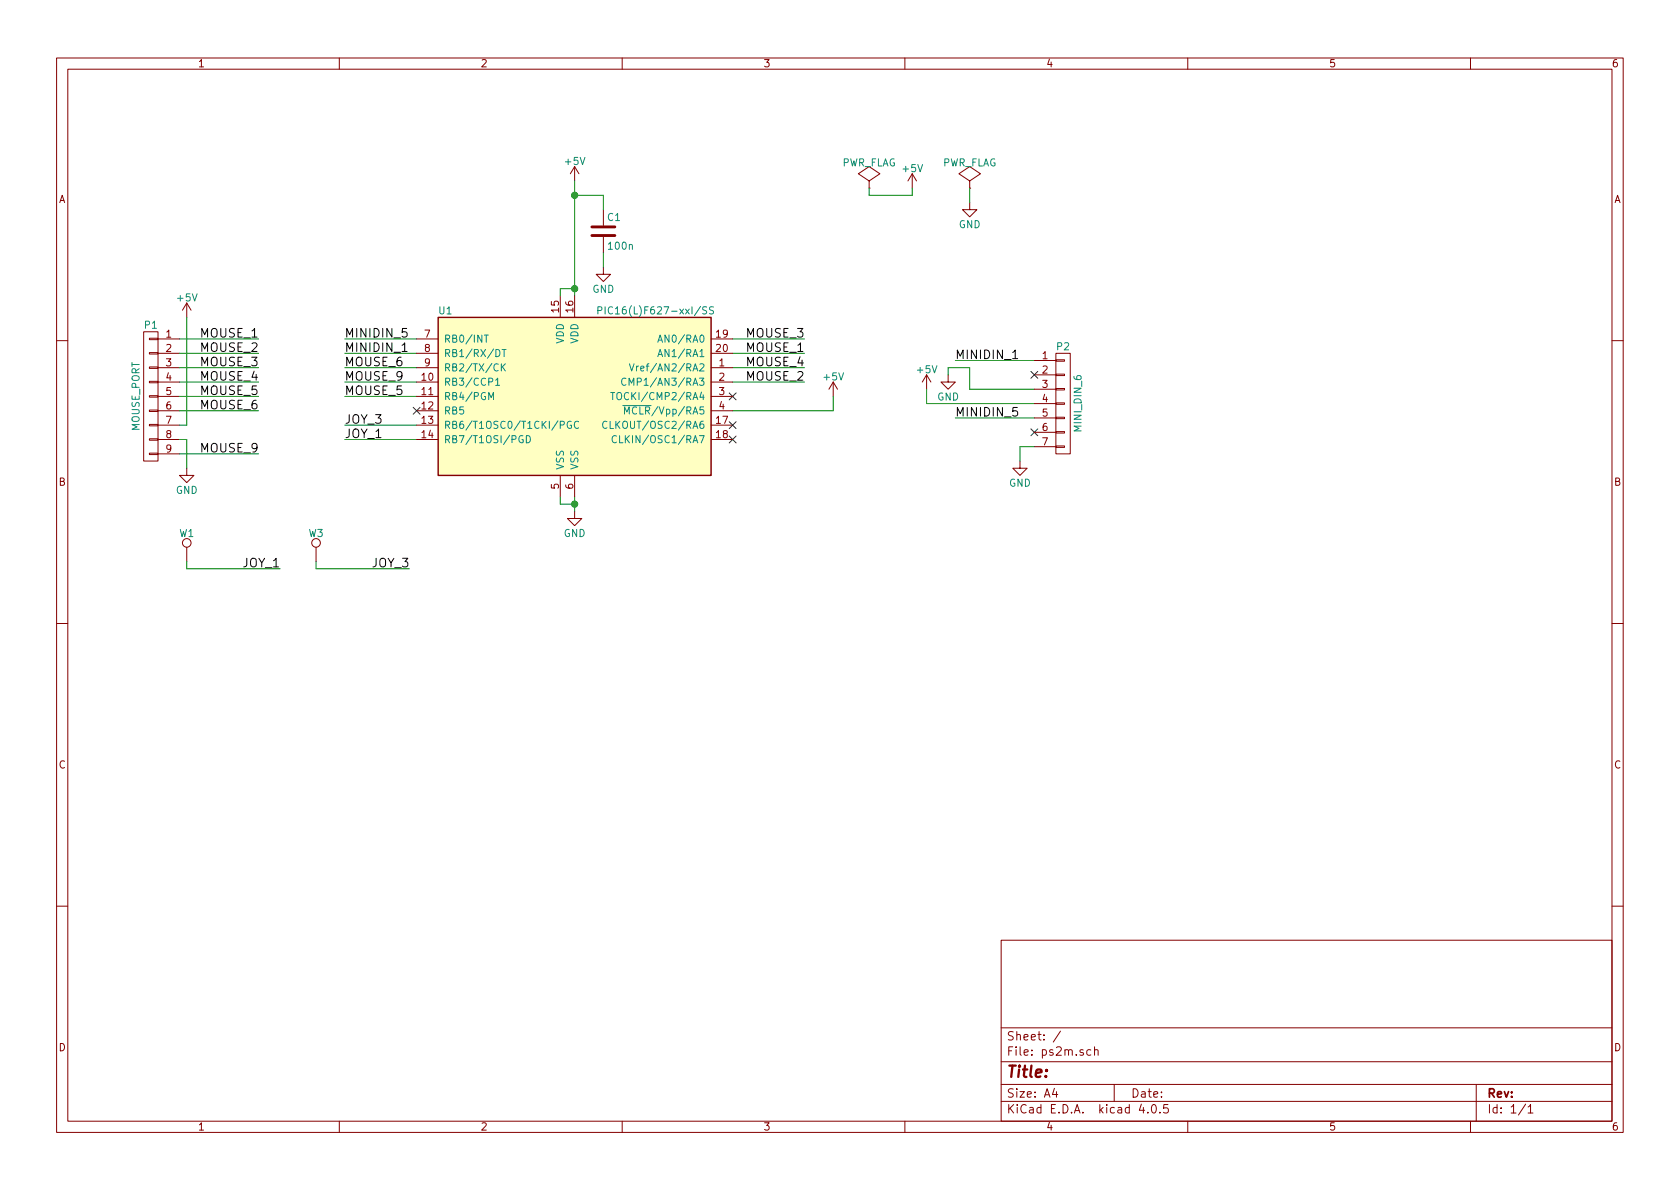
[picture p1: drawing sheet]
EESchema Schematic File Version 2
LIBS:power
LIBS:device
LIBS:transistors
LIBS:conn
LIBS:linear
LIBS:regul
LIBS:74xx
LIBS:cmos4000
LIBS:adc-dac
LIBS:memory
LIBS:xilinx
LIBS:microcontrollers
LIBS:dsp
LIBS:microchip
LIBS:analog_switches
LIBS:motorola
LIBS:texas
LIBS:intel
LIBS:audio
LIBS:interface
LIBS:digital-audio
LIBS:philips
LIBS:display
LIBS:cypress
LIBS:siliconi
LIBS:opto
LIBS:atmel
LIBS:contrib
LIBS:valves
LIBS:microchip_pic16mcu
LIBS:kuro
LIBS:ps2m-cache
EELAYER 25 0
EELAYER END
$Descr A4 11693 8268
encoding utf-8
Sheet 1 1
Title ""
Date ""
Rev ""
Comp ""
Comment1 ""
Comment2 ""
Comment3 ""
Comment4 ""
$EndDescr
$Comp
L CONN_01X09 P1
U 1 1
P 1050 2750
F 0 "P1" H 1050 3250 50  0000 C CNN
F 1 "MOUSE_PORT" V 1150 2750 50  0000 C CNN
F 2 "kuro:DB9F-RA-TH-EUR" H 1050 2750 50  0001 C CNN
F 3 "" H 1050 2750 50  0000 C CNN
F 4 "L77SDE09SA4CH4R" H 1050 2750 60  0001 C CNN "bom_partno"
	1    1050 2750
	-1   0    0    -1  
$EndComp
$Comp
L +5V #PWR01
U 1 1
P 1300 2200
F 0 "#PWR01" H 1300 2050 50  0001 C CNN
F 1 "+5V" H 1300 2340 50  0000 C CNN
F 2 "" H 1300 2200 50  0000 C CNN
F 3 "" H 1300 2200 50  0000 C CNN
	1    1300 2200
	1    0    0    -1  
$EndComp
$Comp
L GND #PWR02
U 1 1
P 1300 3250
F 0 "#PWR02" H 1300 3000 50  0001 C CNN
F 1 "GND" H 1300 3100 50  0000 C CNN
F 2 "" H 1300 3250 50  0000 C CNN
F 3 "" H 1300 3250 50  0000 C CNN
	1    1300 3250
	1    0    0    -1  
$EndComp
Text Label 1800 2350 2    60   ~ 0
MOUSE_1
Text Label 1800 2450 2    60   ~ 0
MOUSE_2
Text Label 1800 2550 2    60   ~ 0
MOUSE_3
Text Label 1800 2650 2    60   ~ 0
MOUSE_4
Text Label 1800 2750 2    60   ~ 0
MOUSE_5
Text Label 1800 2850 2    60   ~ 0
MOUSE_6
Text Label 1800 3150 2    60   ~ 0
MOUSE_9
Wire Wire Line
	1250 2350 1800 2350
Wire Wire Line
	1250 2450 1800 2450
Wire Wire Line
	1250 2550 1800 2550
Wire Wire Line
	1250 2650 1800 2650
Wire Wire Line
	1250 2750 1800 2750
Wire Wire Line
	1250 2850 1800 2850
Wire Wire Line
	1250 3150 1800 3150
Wire Wire Line
	1250 3050 1300 3050
Wire Wire Line
	1300 3050 1300 3250
Wire Wire Line
	1250 2950 1300 2950
Wire Wire Line
	1300 2950 1300 2200
Text Label 5600 2450 2    60   ~ 0
MOUSE_1
Text Label 5600 2650 2    60   ~ 0
MOUSE_2
Text Label 5600 2350 2    60   ~ 0
MOUSE_3
Text Label 5600 2550 2    60   ~ 0
MOUSE_4
Text Label 2400 2750 0    60   ~ 0
MOUSE_5
Text Label 2400 2550 0    60   ~ 0
MOUSE_6
Text Label 2400 2650 0    60   ~ 0
MOUSE_9
Wire Wire Line
	2400 2550 2900 2550
Wire Wire Line
	2400 2650 2900 2650
Wire Wire Line
	2400 2750 2900 2750
Wire Wire Line
	5100 2350 5600 2350
Wire Wire Line
	5100 2450 5600 2450
Wire Wire Line
	5100 2550 5600 2550
Wire Wire Line
	5100 2650 5600 2650
Text Label 1950 3950 2    60   ~ 0
JOY_1
Text Label 2850 3950 2    60   ~ 0
JOY_3
Wire Wire Line
	1300 3950 1950 3950
Wire Wire Line
	2200 3950 2850 3950
Text Label 2400 3050 0    60   ~ 0
JOY_1
Text Label 2400 2950 0    60   ~ 0
JOY_3
Wire Wire Line
	2400 2950 2900 2950
Wire Wire Line
	2400 3050 2900 3050
Text Label 6650 2500 0    60   ~ 0
MINIDIN_1
Text Label 6650 2900 0    60   ~ 0
MINIDIN_5
Wire Wire Line
	6650 2500 7200 2500
Wire Wire Line
	6650 2900 7200 2900
Text Label 2400 2450 0    60   ~ 0
MINIDIN_1
Text Label 2400 2350 0    60   ~ 0
MINIDIN_5
Wire Wire Line
	2400 2350 2900 2350
Wire Wire Line
	2400 2450 2900 2450
$Comp
L +5V #PWR03
U 1 1
P 5800 2750
F 0 "#PWR03" H 5800 2600 50  0001 C CNN
F 1 "+5V" H 5800 2890 50  0000 C CNN
F 2 "" H 5800 2750 50  0000 C CNN
F 3 "" H 5800 2750 50  0000 C CNN
	1    5800 2750
	1    0    0    -1  
$EndComp
Wire Wire Line
	5100 2850 5800 2850
Wire Wire Line
	5800 2850 5800 2750
$Comp
L +5V #PWR04
U 1 1
P 6450 2700
F 0 "#PWR04" H 6450 2550 50  0001 C CNN
F 1 "+5V" H 6450 2840 50  0000 C CNN
F 2 "" H 6450 2700 50  0000 C CNN
F 3 "" H 6450 2700 50  0000 C CNN
	1    6450 2700
	1    0    0    -1  
$EndComp
Wire Wire Line
	7200 2800 6450 2800
Wire Wire Line
	6450 2800 6450 2700
$Comp
L GND #PWR05
U 1 1
P 6600 2600
F 0 "#PWR05" H 6600 2350 50  0001 C CNN
F 1 "GND" H 6600 2450 50  0000 C CNN
F 2 "" H 6600 2600 50  0000 C CNN
F 3 "" H 6600 2600 50  0000 C CNN
	1    6600 2600
	1    0    0    -1  
$EndComp
Wire Wire Line
	7200 2700 6750 2700
Wire Wire Line
	6750 2700 6750 2550
Wire Wire Line
	6750 2550 6600 2550
Wire Wire Line
	6600 2550 6600 2600
$Comp
L GND #PWR06
U 1 1
P 4000 3550
F 0 "#PWR06" H 4000 3300 50  0001 C CNN
F 1 "GND" H 4000 3400 50  0000 C CNN
F 2 "" H 4000 3550 50  0000 C CNN
F 3 "" H 4000 3550 50  0000 C CNN
	1    4000 3550
	1    0    0    -1  
$EndComp
Wire Wire Line
	4000 3550 4000 3450
$Comp
L C C1
U 1 1
P 4200 1600
F 0 "C1" H 4225 1700 50  0000 L CNN
F 1 "100n" H 4225 1500 50  0000 L CNN
F 2 "Capacitors_SMD:C_0603_HandSoldering" H 4238 1450 50  0001 C CNN
F 3 "" H 4200 1600 50  0000 C CNN
	1    4200 1600
	1    0    0    -1  
$EndComp
$Comp
L GND #PWR07
U 1 1
P 4200 1850
F 0 "#PWR07" H 4200 1600 50  0001 C CNN
F 1 "GND" H 4200 1700 50  0000 C CNN
F 2 "" H 4200 1850 50  0000 C CNN
F 3 "" H 4200 1850 50  0000 C CNN
	1    4200 1850
	1    0    0    -1  
$EndComp
$Comp
L +5V #PWR08
U 1 1
P 4000 1250
F 0 "#PWR08" H 4000 1100 50  0001 C CNN
F 1 "+5V" H 4000 1390 50  0000 C CNN
F 2 "" H 4000 1250 50  0000 C CNN
F 3 "" H 4000 1250 50  0000 C CNN
	1    4000 1250
	1    0    0    -1  
$EndComp
Wire Wire Line
	4200 1850 4200 1750
Wire Wire Line
	4200 1450 4200 1350
Wire Wire Line
	4200 1350 4000 1350
Wire Wire Line
	4000 1250 4000 2050
Connection ~ 4000 1350
NoConn ~ 7200 2600
NoConn ~ 7200 3000
$Comp
L +5V #PWR09
U 1 1
P 6350 1300
F 0 "#PWR09" H 6350 1150 50  0001 C CNN
F 1 "+5V" H 6350 1440 50  0000 C CNN
F 2 "" H 6350 1300 50  0000 C CNN
F 3 "" H 6350 1300 50  0000 C CNN
	1    6350 1300
	1    0    0    -1  
$EndComp
$Comp
L GND #PWR010
U 1 1
P 6750 1400
F 0 "#PWR010" H 6750 1150 50  0001 C CNN
F 1 "GND" H 6750 1250 50  0000 C CNN
F 2 "" H 6750 1400 50  0000 C CNN
F 3 "" H 6750 1400 50  0000 C CNN
	1    6750 1400
	1    0    0    -1  
$EndComp
$Comp
L PWR_FLAG #FLG011
U 1 1
P 6050 1300
F 0 "#FLG011" H 6050 1395 50  0001 C CNN
F 1 "PWR_FLAG" H 6050 1480 50  0000 C CNN
F 2 "" H 6050 1300 50  0000 C CNN
F 3 "" H 6050 1300 50  0000 C CNN
	1    6050 1300
	1    0    0    -1  
$EndComp
Wire Wire Line
	6050 1300 6050 1350
Wire Wire Line
	6050 1350 6350 1350
Wire Wire Line
	6350 1350 6350 1300
$Comp
L PWR_FLAG #FLG012
U 1 1
P 6750 1300
F 0 "#FLG012" H 6750 1395 50  0001 C CNN
F 1 "PWR_FLAG" H 6750 1480 50  0000 C CNN
F 2 "" H 6750 1300 50  0000 C CNN
F 3 "" H 6750 1300 50  0000 C CNN
	1    6750 1300
	1    0    0    -1  
$EndComp
Wire Wire Line
	6750 1400 6750 1300
NoConn ~ 5100 2750
NoConn ~ 5100 2950
NoConn ~ 5100 3050
NoConn ~ 2900 2850
$Comp
L TEST_1P W1
U 1 1
P 1300 3900
F 0 "W1" H 1300 4100 50  0000 C CNN
F 1 "TEST_1P" H 1300 4100 50  0001 C CNN
F 2 "Measurement_Points:Measurement_Point_Square-SMD-Pad_Small" H 1500 3900 50  0001 C CNN
F 3 "" H 1500 3900 50  0000 C CNN
	1    1300 3900
	1    0    0    -1  
$EndComp
Wire Wire Line
	1300 3950 1300 3900
$Comp
L TEST_1P W3
U 1 1
P 2200 3900
F 0 "W3" H 2200 4100 50  0000 C CNN
F 1 "TEST_1P" H 2200 4100 50  0001 C CNN
F 2 "Measurement_Points:Measurement_Point_Square-SMD-Pad_Small" H 2400 3900 50  0001 C CNN
F 3 "" H 2400 3900 50  0000 C CNN
	1    2200 3900
	1    0    0    -1  
$EndComp
Wire Wire Line
	2200 3900 2200 3950
$Comp
L PIC16(L)F627-xxI/SS U1
U 1 1
P 4000 2750
F 0 "U1" H 3100 3350 50  0000 C CNN
F 1 "PIC16(L)F627-xxI/SS" H 4150 3350 50  0000 L CNN
F 2 "Housings_SSOP:SSOP-20_5.3x7.2mm_Pitch0.65mm" H 4000 2750 50  0001 C CIN
F 3 "" H 4000 2750 50  0000 C CNN
F 4 "PIC16F627A-I/SS" H 4000 2750 60  0001 C CNN "bom_partno"
	1    4000 2750
	1    0    0    -1  
$EndComp
Wire Wire Line
	3900 3450 3900 3500
Wire Wire Line
	3900 3500 4000 3500
Connection ~ 4000 3500
Wire Wire Line
	3900 2050 3900 2000
Wire Wire Line
	3900 2000 4000 2000
Connection ~ 4000 2000
$Comp
L CONN_01X07 P2
U 1 1
P 7400 2800
F 0 "P2" H 7400 3200 50  0000 C CNN
F 1 "MINI_DIN_6" V 7500 2800 50  0000 C CNN
F 2 "kuro:miniDIN-6-TH-Wrap" H 7400 2800 50  0001 C CNN
F 3 "http://www.kycon.com/Pub_Eng_Draw/KMDLX-XS-AS.PDF" H 7400 2800 50  0001 C CNN
F 4 "KMDLX-6S-AS" H 7400 2800 60  0001 C CNN "bom_partno"
	1    7400 2800
	1    0    0    -1  
$EndComp
$Comp
L GND #PWR?
U 1 1
P 7100 3200
F 0 "#PWR?" H 7100 2950 50  0001 C CNN
F 1 "GND" H 7100 3050 50  0000 C CNN
F 2 "" H 7100 3200 50  0000 C CNN
F 3 "" H 7100 3200 50  0000 C CNN
	1    7100 3200
	1    0    0    -1  
$EndComp
Wire Wire Line
	7200 3100 7100 3100
Wire Wire Line
	7100 3100 7100 3200
$EndSCHEMATC
